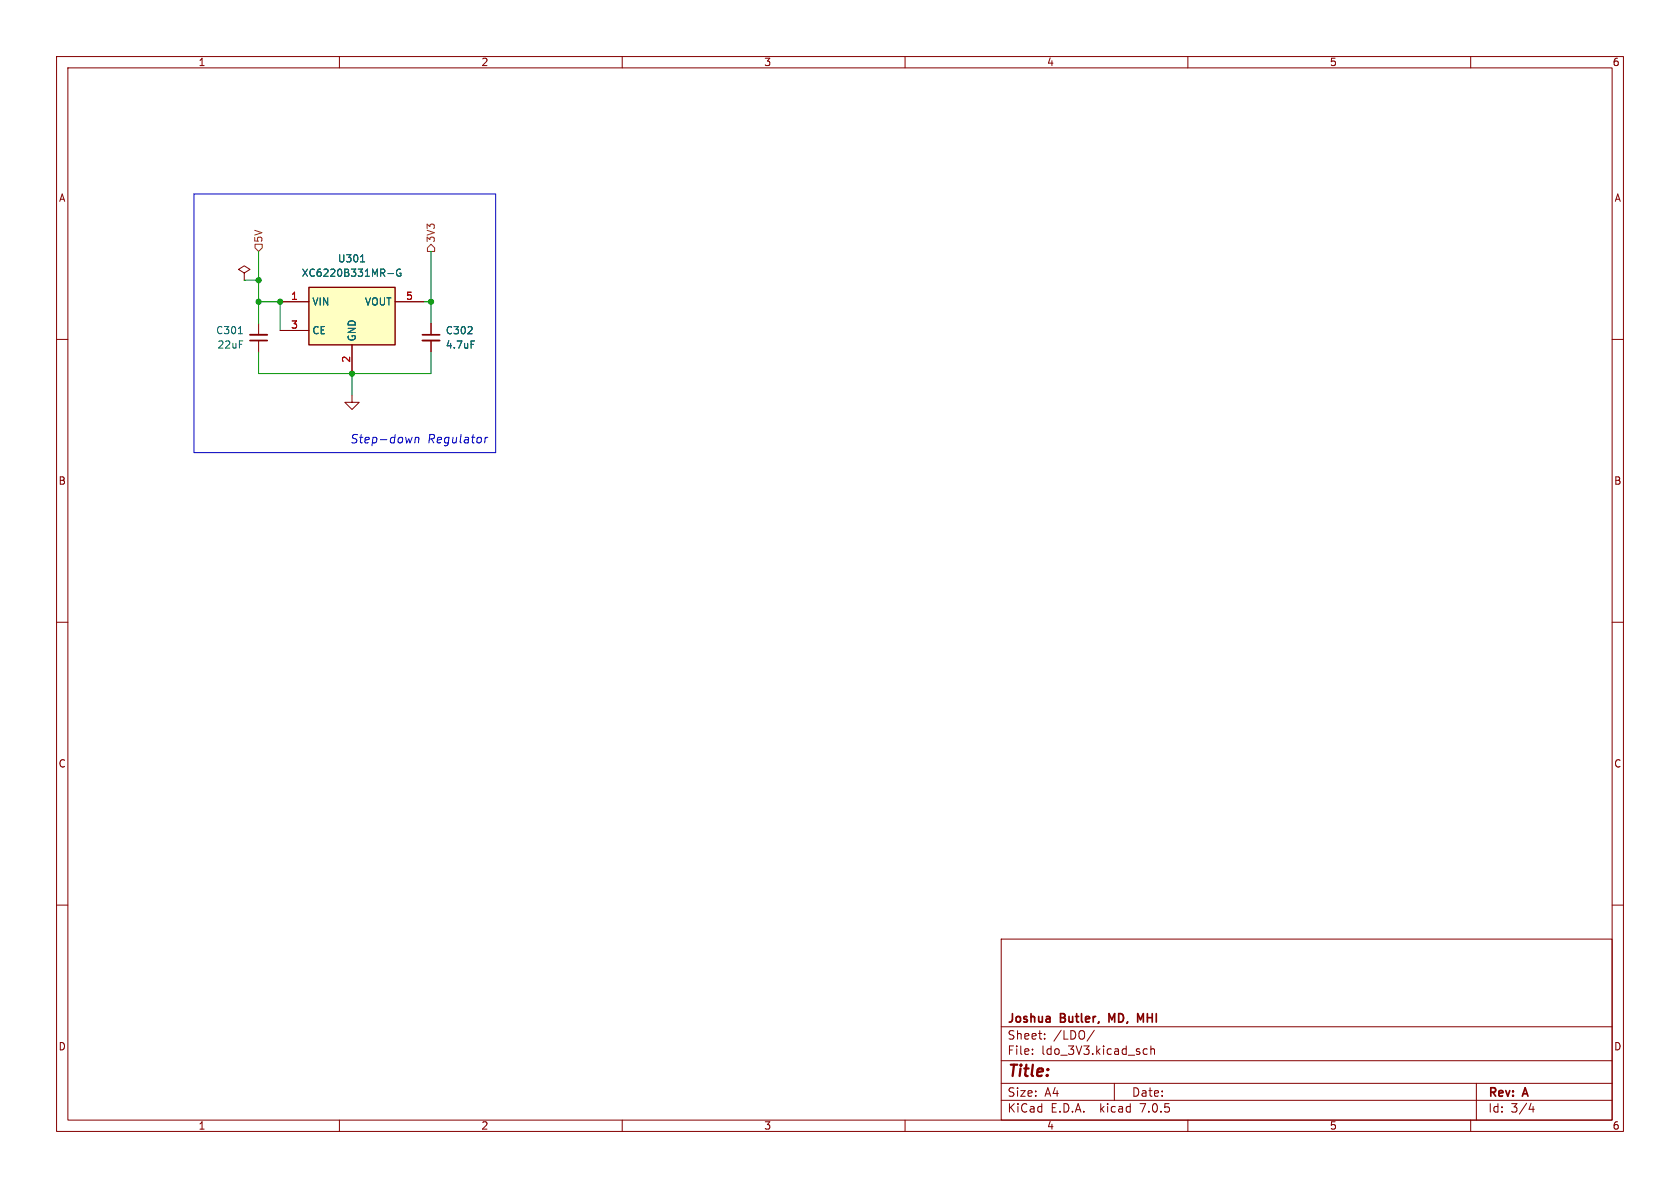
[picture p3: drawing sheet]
<svg xmlns="http://www.w3.org/2000/svg" width="297mm" height="210mm" viewBox="0 0 297 210" stroke-linecap="round" stroke-linejoin="round" font-family="sans-serif">
<g fill="none" stroke="#840000" stroke-width=".18">
<path d="M10 10h277v190h-277zM12 12h273v186h-273zM60 10v2M110 10v2M160 10v2M210 10v2M260 10v2M10 60h2M43.2 48.3l1-.7-1-.6-1 .6 1 .7v1.2M43.2 49.5h.1M45.7 57.2v2M49.5 53.3h5.1"/>
<path d="M49.5 58.4h5.1M69.8 53.3h5.1M76.2 57.2v2M285 60h2M45.7 60.2v2M62.2 69.9v1.2h1.3l-1.3 1.3-1.2-1.3h1.2M62.2 61v5M76.2 60.2v2M10 110h2M285 110h2M10 160h2M285 160h2"/>
<path d="M177 166h108v32h-108zM60 198v2M110 198v2M160 198v2M177 194.5h108M177 191.5h108M177 187.5h108M177 181.5h108M182.5 186.3v.1M182.5 185.5v.1M184.7 183.6v.1M184.7 182.8v.1"/>
<path d="M193.5 182.1l-1.3 2M197 191.5v3M202.1 186.1l.3 .3 .4-.1M202.8 185.5l-.4-.1-.3 .3M203.5 185.5l.2-.1 .3 .1 .1 .9M203.5 184.9v1.5M210 198v2M260 198v2M261 191.5v6.5M270.7 195l-.4 1.1h.9M271 195.6v1"/>
</g>
<path d="M74.7 59.2h3M44.2 60.2h3M201.6 180.3l-.5-1.1v1.5" fill="none" stroke="#840000" stroke-width=".3"/>
<path d="M44.2 59.2h3M74.7 60.2h3" fill="none" stroke="#840000" stroke-width=".33"/>
<path d="M42.1 59h.8M63.7 46.3h.8M68.6 48.4h.9M70.8 47.6a.59 .59 0 0 0-.7 .6 .59 .59 0 0 0 .7 .6l.1-.5h-.3M83.3 60.3h.6" fill="none" stroke="#006464" stroke-width=".18"/>
<path d="M54.6 50.8h15.2v10.2h-15.2z" fill="#ffffc2" stroke="#ffffc2" stroke-width=".18"/>
<path d="M54.6 50.8h15.2v10.2h-15.2z" fill="none" stroke="#840000" stroke-width=".25"/>
<path d="M45.1 43.2h1.3v.6l-.7 .7-.6-.7zM75.6 43.8l.6-.6 .6 .6v.7h-1.2z" fill="none" stroke="#725600" stroke-width=".18"/>
<path d="M34.3 34.3h53.3v45.7h-53.3zM72.9 77.3l-.4 1M73.4 77.4l.3-.1 .3 .1v.9M73.4 77.3l-.1 1M85.8 77.3l-.1 1M86.2 77.3l-.3 .1-.1 .2" fill="none" stroke="#0000c2" stroke-width=".18"/>
<path d="M43.2 49.5h2.5M45.7 53.3h3.8v5.1M45.7 44.5v12.7M74.9 53.3h1.3M76.2 44.5v12.7M45.7 62.2v3.8h30.5v-3.8M62.2 66v3.9" fill="none" stroke="#009600" stroke-width=".18"/>
<g fill="#009600" stroke="#009600" stroke-width=".18">
<circle cx="76.2" cy="53.3" r=".46"/>
<circle cx="49.5" cy="53.3" r=".46"/>
<circle cx="45.7" cy="53.3" r=".46"/>
<circle cx="62.2" cy="66" r=".46"/>
<circle cx="45.7" cy="49.5" r=".46"/>
</g>
<text font-size="2.8" fill="#840000" x="178" y="190.8">Title:</text>
<g font-size="2.1" fill="#0000c2">
<text x="61.9" y="78.5">Step-down</text>
<text x="75.6" y="78.5">Regulator</text>
</g>
<g font-size="2.1" fill="#840000">
<text x="178" y="183.9">Sheet:</text>
<text x="178" y="181.1">Joshua</text>
<text x="186.2" y="183.9">/LDO/</text>
<text x="187.4" y="181.1">Butler,</text>
<text x="196.4" y="181.1">MD,</text>
<text x="201.9" y="181.1">MHI</text>
<text x="178" y="186.6">File:</text>
<text x="184" y="186.6">ldo_3V3.kicad_sch</text>
<text x="178" y="196.8">KiCad</text>
<text x="178" y="194">Size:</text>
<text x="184.6" y="194">A4</text>
<text x="185.7" y="196.8">E.D.A.</text>
<text x="194.4" y="196.8">kicad</text>
<text x="200" y="194">Date:</text>
<text x="201.5" y="196.8">7.0.5</text>
<text x="263" y="194.2">Rev:</text>
<text x="263" y="196.8">Id:</text>
<text x="267" y="196.8">3/4</text>
<text x="269.2" y="194.2">A</text>
</g>
<g font-size="1.8" fill="#840000">
<text x="35" y="11.8">1</text>
<text x="85" y="11.8">2</text>
<text x="135" y="11.8">3</text>
<text x="185" y="11.8">4</text>
<text x="235" y="11.8">5</text>
<text x="285" y="11.8">6</text>
<text x="10.4" y="35.8">A</text>
<text x="285.4" y="35.8">A</text>
<text x="10.3" y="85.8">B</text>
<text x="285.3" y="85.8">B</text>
<text x="10.3" y="135.8">C</text>
<text x="285.3" y="135.8">C</text>
<text x="10.3" y="185.8">D</text>
<text x="285.3" y="185.8">D</text>
<text x="35" y="199.8">1</text>
<text x="85" y="199.8">2</text>
<text x="135" y="199.8">3</text>
<text x="185" y="199.8">4</text>
<text x="235" y="199.8">5</text>
<text x="285" y="199.8">6</text>
</g>
<g font-size="1.8" fill="#725600">
<text x="46.5" y="43" transform="rotate(-90 46.5 43)">5V</text>
<text x="77" y="43" transform="rotate(-90 77 43)">3V3</text>
</g>
<g font-size="1.8" fill="#006464">
<text x="59.7" y="46.5">U301</text>
<text x="53.3" y="49.1">XC6220B331MR-G</text>
<text x="38.1" y="59.2">C301</text>
<text x="55.1" y="54.2">VIN</text>
<text x="55.1" y="59.2">CE</text>
<text x="64.5" y="54.2">VOUT</text>
<text x="78.7" y="59.3">C302</text>
<text x="38.4" y="61.8">22uF</text>
<text x="63.1" y="60.5" transform="rotate(-90 63.1 60.5)">GND</text>
<text x="78.7" y="61.8">4.7uF</text>
</g>
<g font-size="1.8" fill="#a90000">
<text x="51.4" y="53.1">1</text>
<text x="71.7" y="53.1">5</text>
<text x="51.4" y="58.2">3</text>
<text x="62" y="64.2" transform="rotate(-90 62 64.2)">2</text>
</g>
</svg>
